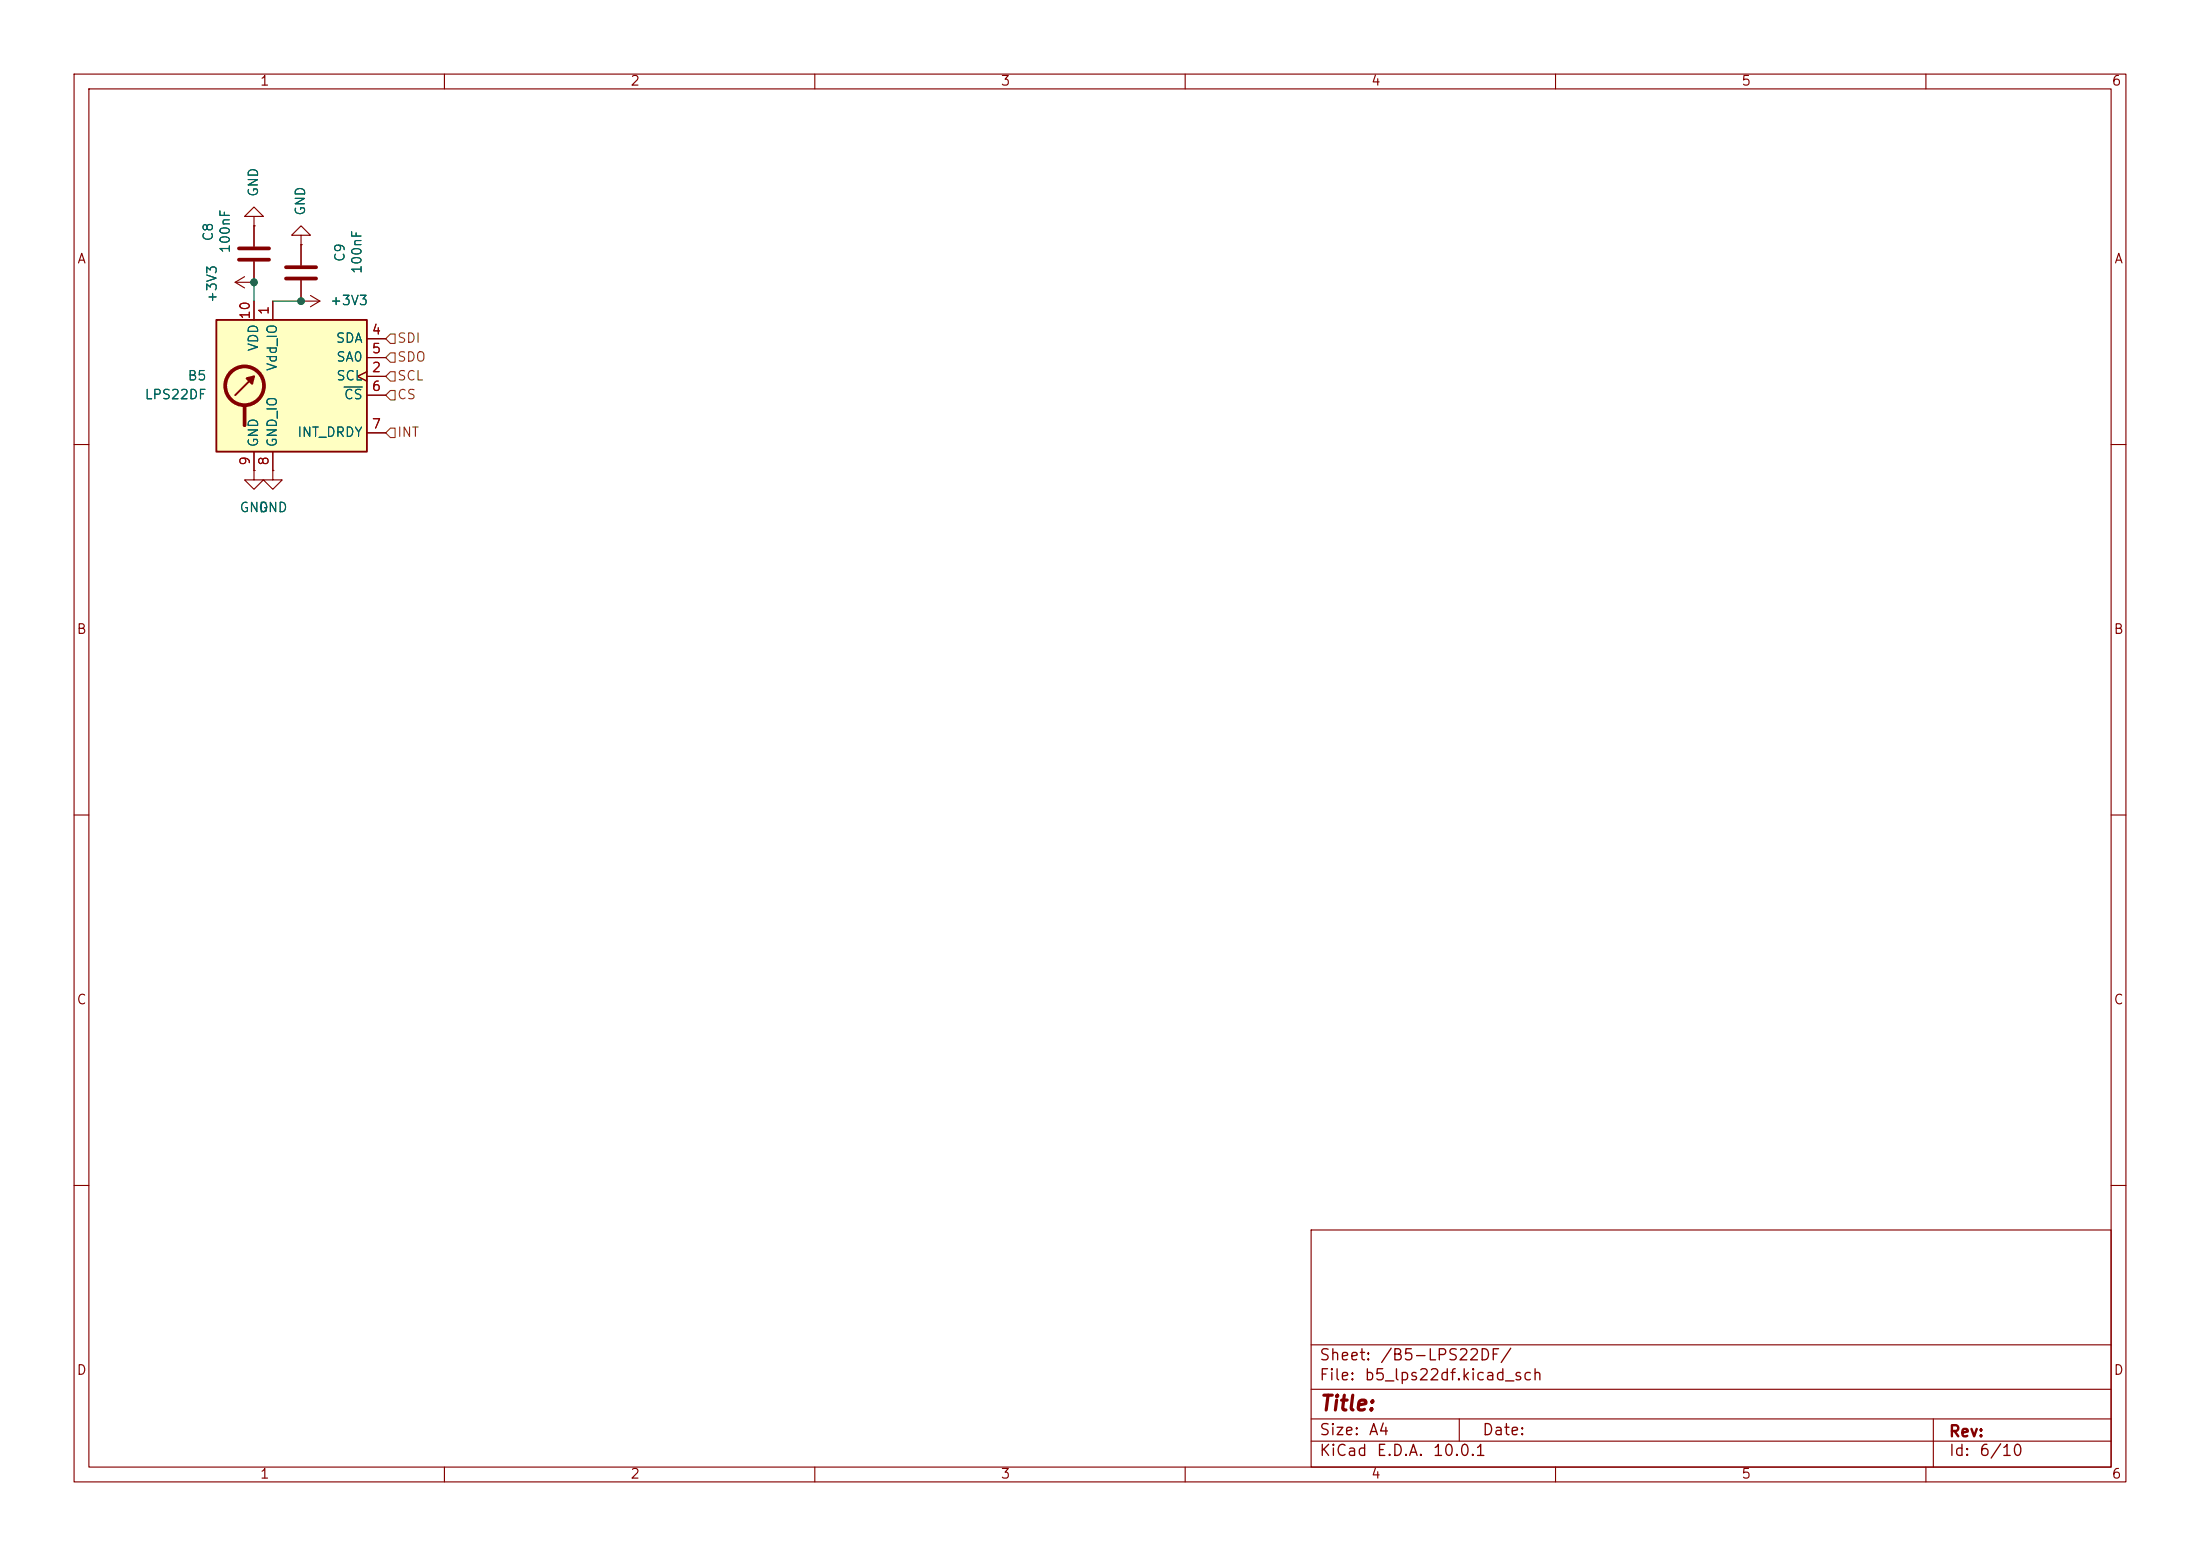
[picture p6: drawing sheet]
<svg xmlns="http://www.w3.org/2000/svg" width="297mm" height="210mm" viewBox="0 0 297 210" stroke-linecap="round" stroke-linejoin="round" font-family="sans-serif">
<g fill="none" stroke="#840000" stroke-width=".15">
<path d="M10 10h277v190h-277zM12 12h273v186h-273zM60 10v2M110 10v2M160 10v2M210 10v2M260 10v2M31.7 38.1l1.3 .8M31.7 38.1h2.6M33 37.3l-1.3 .8M34.3 38.1h.1M34.3 29.2h1.3l-1.3-1.3-1.3 1.3h1.3v1.3"/>
<path d="M34.3 30.5h.1M34.3 30.5v2.8M34.3 35.3v2.8M10 60h2M34.3 63.5v1.3h1.3l-1.3 1.2-1.3-1.2h1.3M34.3 63.5h.1M36.8 63.5v1.3h1.3l-1.3 1.2-1.2-1.2h1.2M36.8 63.5h.1M285 60h2M10 110h2M285 110h2M10 160h2"/>
<path d="M177 166h108v32h-108zM285 160h2M60 198v2M110 198v2M160 198v2M177 194.5h108M177 191.5h108M177 187.5h108M177 181.5h108M197 191.5v3M210 198v2M260 198v2"/>
<path d="M261 191.5v6.5"/>
</g>
<path d="M32.3 33.5h4M32.3 35.1h4" fill="none" stroke="#840000" stroke-width=".51"/>
<path d="M29.2 43.2h20.3v17.8h-20.3z" fill="#ffffc2"/>
<path d="M29.2 43.2h20.3v17.8h-20.3zM34.3 50.8l-2.6 2.5" fill="none" stroke="#840000" stroke-width=".25"/>
<g fill="none" stroke="#840000" stroke-width=".51">
<path d="M38.6 36.1h4.1M38.6 37.6h4.1M33 54.9v2.5"/>
<circle cx="33" cy="52.1" r="2.62"/>
</g>
<path d="M33.3 51.1l1-.3-.3 1z" fill="#840000" stroke="#840000" stroke-width=".25"/>
<g fill="none" stroke="#840000" stroke-width=".15">
<path d="M34.3 38.1h.1M34.3 30.5h.1M34.3 30.5v2.8M34.3 35.3v2.8M40.6 31.8h1.3l-1.3-1.3-1.2 1.3h1.2v1.2M40.6 33h.1M40.6 33v2.8M40.6 37.8v2.8M41.9 39.9l1.3 .7M34.3 40.6v2.6M36.8 40.6v2.6M40.6 40.6h.1"/>
<path d="M40.6 40.6h2.6M43.2 40.6l-1.3 .8M49.5 50.2l-1.2 .6 1.2 .6M49.5 50.8h2.6M49.5 45.7h2.6M49.5 48.3h2.6M49.5 53.3h2.6M49.5 58.4h2.6M34.3 63.5h.1M34.3 61v2.5M36.8 63.5h.1M36.8 61v2.5"/>
</g>
<path d="M46.5 52.2h2.4" fill="none" stroke="#006464" stroke-width=".15"/>
<path d="M52.7 45.1h.6v1.3h-.6l-.6-.7zM52.7 47.6h.6v1.3h-.6l-.6-.6zM52.7 52.7h.6v1.3h-.6l-.6-.7zM52.7 50.2h.6v1.2h-.6l-.6-.6zM52.7 57.8h.6v1.3h-.6l-.6-.7z" fill="none" stroke="#725600" stroke-width=".15"/>
<path d="M34.3 38.1v2.5M36.8 40.6h3.8" fill="none" stroke="#009600" stroke-width=".15"/>
<g fill="#009600" stroke="#009600" stroke-width=".14">
<circle cx="34.3" cy="38.1" r=".46"/>
<circle cx="40.6" cy="40.6" r=".46"/>
</g>
<text font-size="2" fill="#840000" x="178" y="190.9">Title:</text>
<g font-size="1.5" fill="#840000">
<text x="178" y="184">Sheet:</text>
<text x="186.2" y="184">/B5-LPS22DF/</text>
<text x="178" y="186.7">File:</text>
<text x="184.1" y="186.7">b5_lps22df.kicad_sch</text>
<text x="178" y="196.9">KiCad</text>
<text x="178" y="194.1">Size:</text>
<text x="184.7" y="194.1">A4</text>
<text x="185.7" y="196.9">E.D.A.</text>
<text x="193.3" y="196.9">10.0.1</text>
<text x="200" y="194.1">Date:</text>
<text x="263" y="194.3">Rev:</text>
<text x="263" y="196.9">Id:</text>
<text x="267.1" y="196.9">6/10</text>
</g>
<g font-size="1.3" fill="#840000">
<text x="35" y="11.9">1</text>
<text x="85" y="11.9">2</text>
<text x="135" y="11.9">3</text>
<text x="185" y="11.9">4</text>
<text x="235" y="11.9">5</text>
<text x="285" y="11.9">6</text>
<text x="10.3" y="35.9">A</text>
<text x="285.3" y="35.9">A</text>
<text x="10.3" y="85.9">B</text>
<text x="285.3" y="85.9">B</text>
<text x="10.3" y="135.9">C</text>
<text x="285.3" y="135.9">C</text>
<text x="10.3" y="185.9">D</text>
<text x="285.3" y="185.9">D</text>
<text x="35" y="199.9">1</text>
<text x="85" y="199.9">2</text>
<text x="135" y="199.9">3</text>
<text x="185" y="199.9">4</text>
<text x="235" y="199.9">5</text>
<text x="285" y="199.9">6</text>
</g>
<g font-size="1.3" fill="#006464">
<text x="35.2" y="26.7" transform="rotate(-90 35.2 26.7)">GND</text>
<text x="41.5" y="29.2" transform="rotate(-90 41.5 29.2)">GND</text>
<text x="29.1" y="32.7" transform="rotate(-90 29.1 32.7)">C8</text>
<text x="31.3" y="34.3" transform="rotate(-90 31.3 34.3)">100nF</text>
<text x="46.8" y="35.5" transform="rotate(-90 46.8 35.5)">C9</text>
<text x="29.6" y="41" transform="rotate(-90 29.6 41)">+3V3</text>
<text x="44.5" y="41.5">+3V3</text>
<text x="49.1" y="37.1" transform="rotate(-90 49.1 37.1)">100nF</text>
<text x="35.2" y="47.5" transform="rotate(-90 35.2 47.5)">VDD</text>
<text x="45.3" y="46.6">SDA</text>
<text x="25.2" y="51.7">B5</text>
<text x="37.7" y="50.2" transform="rotate(-90 37.7 50.2)">Vdd_IO</text>
<text x="45.3" y="51.7">SCL</text>
<text x="45.3" y="49.1">SA0</text>
<text x="19.4" y="54.2">LPS22DF</text>
<text x="40" y="59.3">INT_DRDY</text>
<text x="46.3" y="54.2">CS</text>
<text x="35.2" y="60.5" transform="rotate(-90 35.2 60.5)">GND</text>
<text x="37.7" y="60.5" transform="rotate(-90 37.7 60.5)">GND_IO</text>
<text x="32.3" y="69.4">GND</text>
<text x="34.8" y="69.4">GND</text>
</g>
<g font-size="1.3" fill="#a90000">
<text x="34" y="43.2" transform="rotate(-90 34 43.2)">10</text>
<text x="36.6" y="42.6" transform="rotate(-90 36.6 42.6)">1</text>
<text x="50.1" y="45.5">4</text>
<text x="50.1" y="50.5">2</text>
<text x="50.1" y="48">5</text>
<text x="50.1" y="53.1">6</text>
<text x="50.1" y="58.2">7</text>
<text x="34" y="62.9" transform="rotate(-90 34 62.9)">9</text>
<text x="36.6" y="62.9" transform="rotate(-90 36.6 62.9)">8</text>
</g>
<g font-size="1.3" fill="#725600">
<text x="53.5" y="46.6">SDI</text>
<text x="53.5" y="49.1">SDO</text>
<text x="53.5" y="51.7">SCL</text>
<text x="53.5" y="54.2">CS</text>
<text x="53.5" y="59.3">INT</text>
</g>
</svg>
